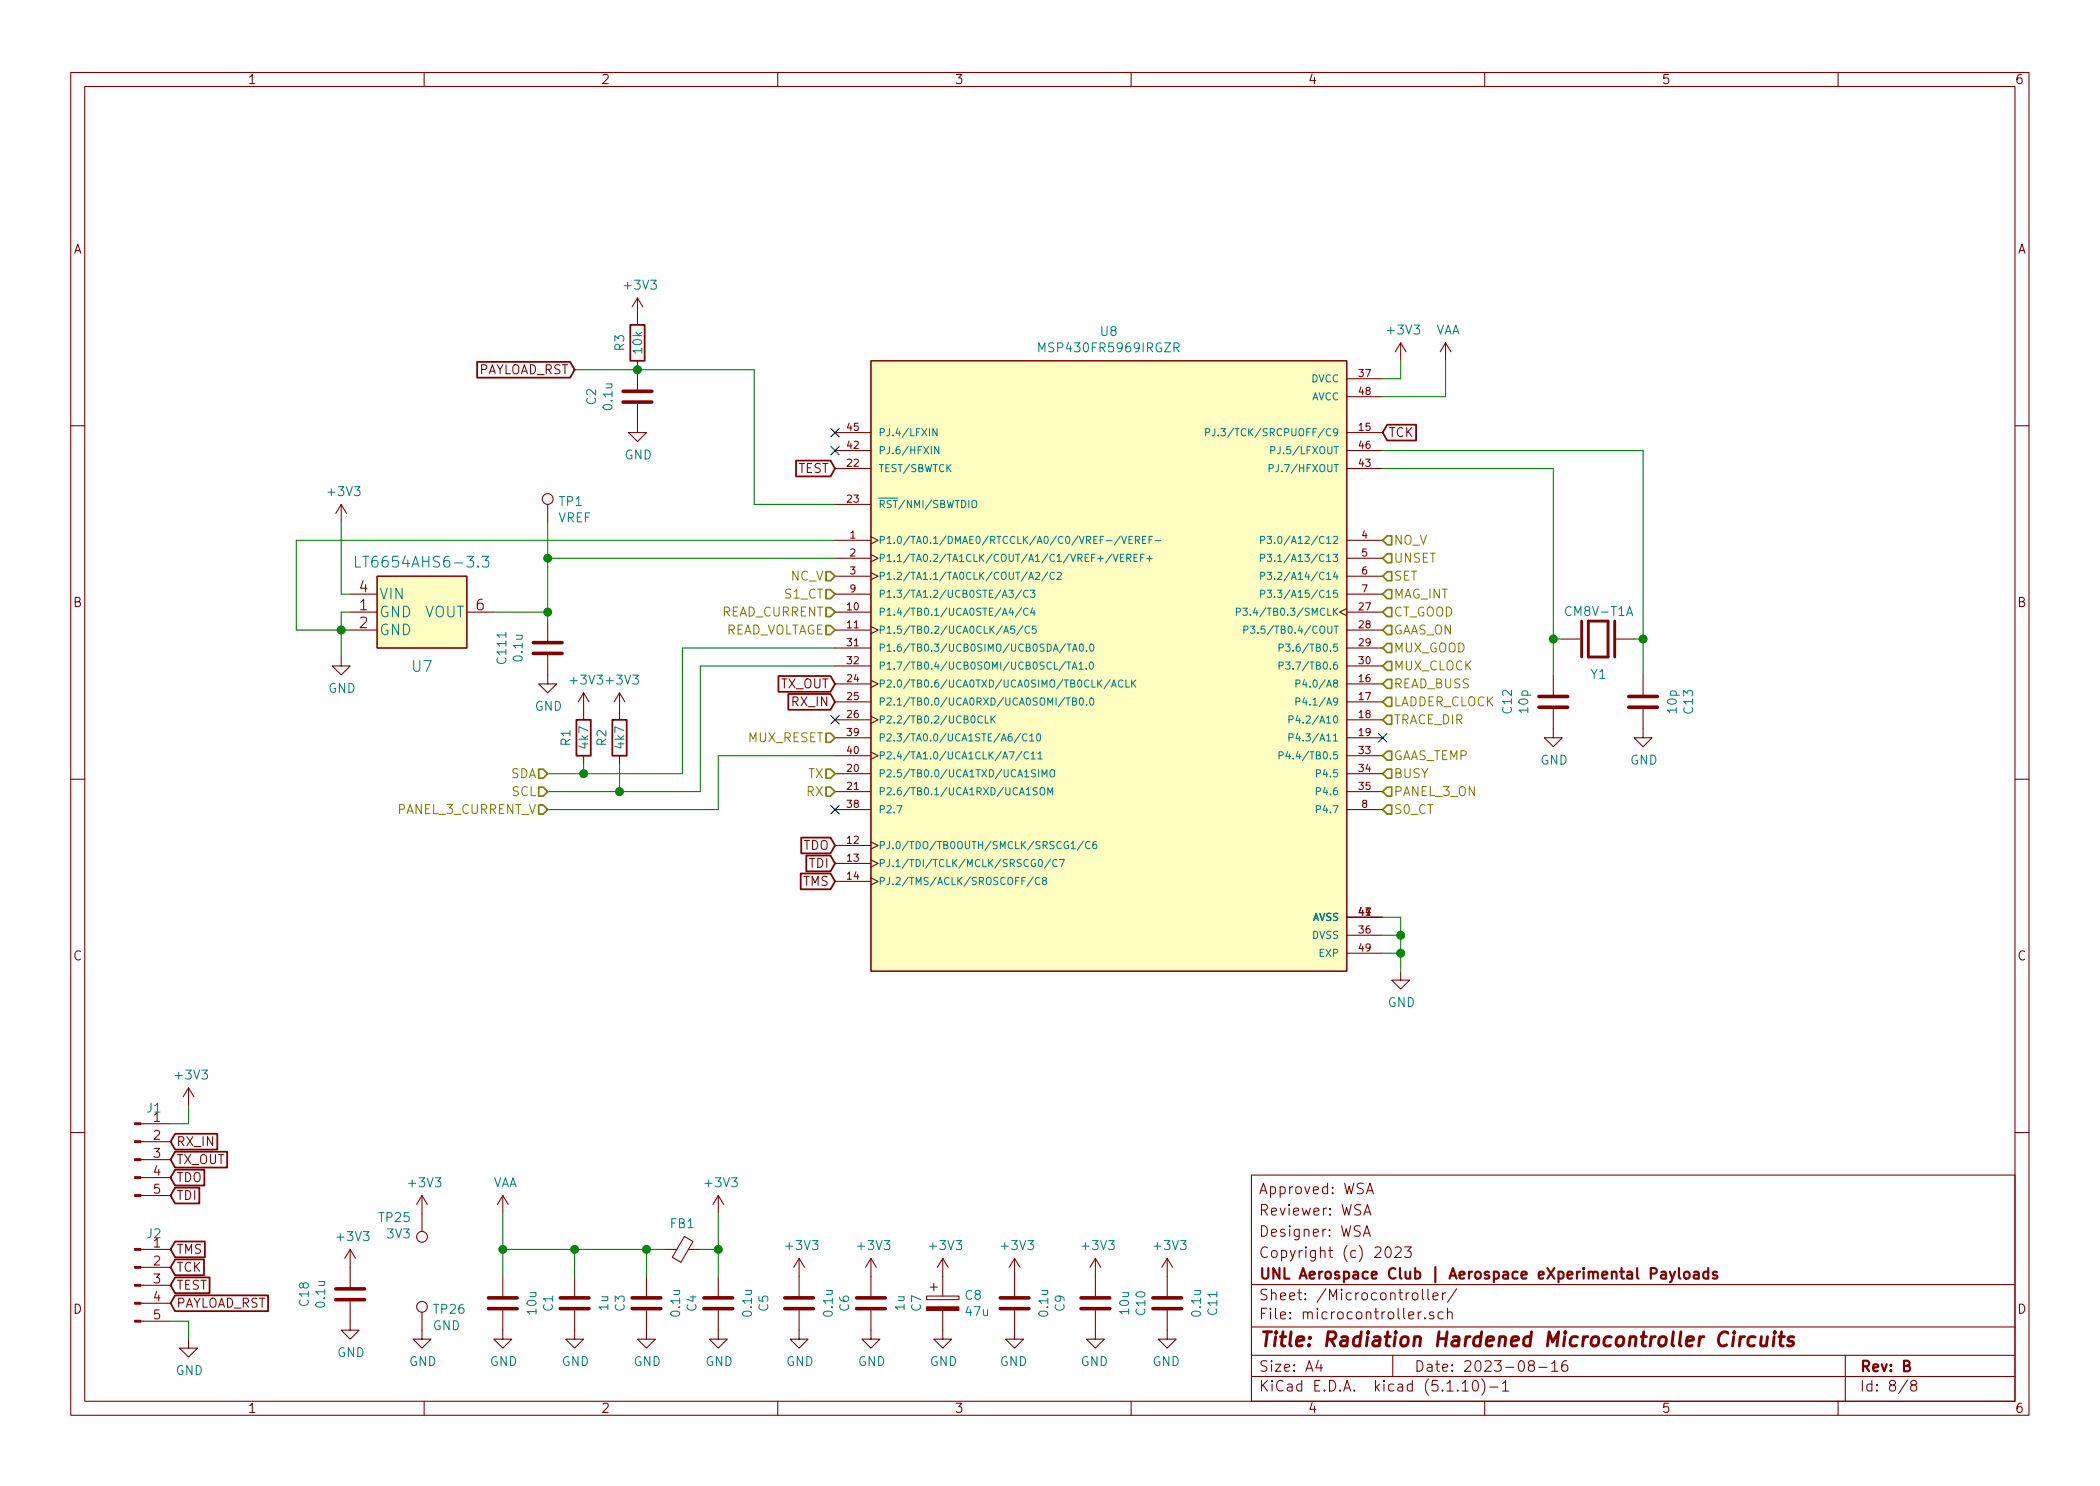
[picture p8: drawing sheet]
EESchema Schematic File Version 4
EELAYER 30 0
EELAYER END
$Descr A4 11693 8268
encoding utf-8
Sheet 8 8
Title "Radiation Hardened Microcontroller Circuits"
Date "2023-08-16"
Rev "B"
Comp "UNL Aerospace Club | Aerospace eXperimental Payloads"
Comment1 "Copyright (c) 2023"
Comment2 "Designer: WSA"
Comment3 "Reviewer: WSA"
Comment4 "Approved: WSA"
$EndDescr
$Comp
L MSP430FR5969IRGZR:MSP430FR5969IRGZR U?
U 1 1
P 6200 3700
AR Path="/63D67C0B" Ref="U?"  Part="1" 
AR Path="/63D1F518/63D67C0B" Ref="U?"  Part="1" 
AR Path="/63D21EEE/63D67C0B" Ref="U34"  Part="1" 
AR Path="/64AE160A/63D67C0B" Ref="U8"  Part="1" 
F 0 "U8" H 6175 5565 50  0000 C CNN
F 1 "MSP430FR5969IRGZR" H 6175 5474 50  0000 C CNN
F 2 "Package_QFP:LQFP-48_7x7mm_P0.5mm" H 6600 3700 50  0001 L BNN
F 3 "" H 6600 3700 50  0001 L BNN
	1    6200 3700
	1    0    0    -1  
$EndComp
$Comp
L power:+3V3 #PWR?
U 1 1
P 7800 2000
AR Path="/63D67C11" Ref="#PWR?"  Part="1" 
AR Path="/63D1F518/63D67C11" Ref="#PWR?"  Part="1" 
AR Path="/63D21EEE/63D67C11" Ref="#PWR0260"  Part="1" 
AR Path="/64AE160A/63D67C11" Ref="#PWR027"  Part="1" 
F 0 "#PWR027" H 7800 1850 50  0001 C CNN
F 1 "+3V3" H 7815 2173 50  0000 C CNN
F 2 "" H 7800 2000 50  0001 C CNN
F 3 "" H 7800 2000 50  0001 C CNN
	1    7800 2000
	1    0    0    -1  
$EndComp
$Comp
L power:GND #PWR?
U 1 1
P 7800 5400
AR Path="/63D67C17" Ref="#PWR?"  Part="1" 
AR Path="/63D1F518/63D67C17" Ref="#PWR?"  Part="1" 
AR Path="/63D21EEE/63D67C17" Ref="#PWR0261"  Part="1" 
AR Path="/64AE160A/63D67C17" Ref="#PWR028"  Part="1" 
F 0 "#PWR028" H 7800 5150 50  0001 C CNN
F 1 "GND" H 7805 5227 50  0000 C CNN
F 2 "" H 7800 5400 50  0001 C CNN
F 3 "" H 7800 5400 50  0001 C CNN
	1    7800 5400
	1    0    0    -1  
$EndComp
$Comp
L Device:R R?
U 1 1
P 3550 1900
AR Path="/6313FC31/63D67C23" Ref="R?"  Part="1" 
AR Path="/63D67C23" Ref="R?"  Part="1" 
AR Path="/635FE71D/63D67C23" Ref="R?"  Part="1" 
AR Path="/63D1F518/63D67C23" Ref="R?"  Part="1" 
AR Path="/63D21EEE/63D67C23" Ref="R57"  Part="1" 
AR Path="/64AE160A/63D67C23" Ref="R3"  Part="1" 
F 0 "R3" V 3450 1900 50  0000 C CNN
F 1 "10k" V 3550 1900 50  0000 C CNN
F 2 "Resistor_SMD:R_0603_1608Metric" V 3480 1900 50  0001 C CNN
F 3 "~" H 3550 1900 50  0001 C CNN
	1    3550 1900
	1    0    0    1   
$EndComp
Wire Wire Line
	7700 5100 7800 5100
Wire Wire Line
	7800 5100 7800 5200
Wire Wire Line
	7700 5200 7800 5200
Connection ~ 7800 5200
Wire Wire Line
	7800 5200 7800 5300
Wire Wire Line
	7700 5300 7800 5300
Connection ~ 7800 5300
Wire Wire Line
	7800 5300 7800 5400
$Comp
L Device:Ferrite_Bead_Small FB?
U 1 1
P 3800 6950
AR Path="/63D1F518/63D67C31" Ref="FB?"  Part="1" 
AR Path="/63D21EEE/63D67C31" Ref="FB2"  Part="1" 
AR Path="/64AE160A/63D67C31" Ref="FB1"  Part="1" 
F 0 "FB1" V 3655 6950 50  0000 C CNN
F 1 "Ferrite_Bead_Small" V 3654 6950 50  0001 C CNN
F 2 "Inductor_SMD:L_0603_1608Metric" V 3730 6950 50  0001 C CNN
F 3 "~" H 3800 6950 50  0001 C CNN
	1    3800 6950
	0    1    1    0   
$EndComp
$Comp
L power:+3V3 #PWR?
U 1 1
P 4000 6750
AR Path="/63D67C37" Ref="#PWR?"  Part="1" 
AR Path="/63D1F518/63D67C37" Ref="#PWR?"  Part="1" 
AR Path="/63D21EEE/63D67C37" Ref="#PWR0262"  Part="1" 
AR Path="/64AE160A/63D67C37" Ref="#PWR013"  Part="1" 
F 0 "#PWR013" H 4000 6600 50  0001 C CNN
F 1 "+3V3" H 4015 6923 50  0000 C CNN
F 2 "" H 4000 6750 50  0001 C CNN
F 3 "" H 4000 6750 50  0001 C CNN
	1    4000 6750
	1    0    0    -1  
$EndComp
$Comp
L Device:C C?
U 1 1
P 4450 7250
AR Path="/6313FC31/63D67C3E" Ref="C?"  Part="1" 
AR Path="/63D67C3E" Ref="C?"  Part="1" 
AR Path="/635FE71D/63D67C3E" Ref="C?"  Part="1" 
AR Path="/63D1F518/63D67C3E" Ref="C?"  Part="1" 
AR Path="/63D21EEE/63D67C3E" Ref="C56"  Part="1" 
AR Path="/64AE160A/63D67C3E" Ref="C6"  Part="1" 
F 0 "C6" V 4702 7250 50  0000 C CNN
F 1 "0.1u" V 4611 7250 50  0000 C CNN
F 2 "Capacitor_SMD:C_0603_1608Metric" H 4488 7100 50  0001 C CNN
F 3 "~" H 4450 7250 50  0001 C CNN
	1    4450 7250
	1    0    0    -1  
$EndComp
$Comp
L Device:C C?
U 1 1
P 4850 7250
AR Path="/6313FC31/63D67C44" Ref="C?"  Part="1" 
AR Path="/63D67C44" Ref="C?"  Part="1" 
AR Path="/635FE71D/63D67C44" Ref="C?"  Part="1" 
AR Path="/63D1F518/63D67C44" Ref="C?"  Part="1" 
AR Path="/63D21EEE/63D67C44" Ref="C57"  Part="1" 
AR Path="/64AE160A/63D67C44" Ref="C7"  Part="1" 
F 0 "C7" V 5102 7250 50  0000 C CNN
F 1 "1u" V 5011 7250 50  0000 C CNN
F 2 "Capacitor_SMD:C_0603_1608Metric" H 4888 7100 50  0001 C CNN
F 3 "~" H 4850 7250 50  0001 C CNN
	1    4850 7250
	1    0    0    -1  
$EndComp
$Comp
L power:GND #PWR?
U 1 1
P 4850 7400
AR Path="/6313FC31/63D67C4A" Ref="#PWR?"  Part="1" 
AR Path="/63D67C4A" Ref="#PWR?"  Part="1" 
AR Path="/635FE71D/63D67C4A" Ref="#PWR?"  Part="1" 
AR Path="/63D1F518/63D67C4A" Ref="#PWR?"  Part="1" 
AR Path="/63D21EEE/63D67C4A" Ref="#PWR0263"  Part="1" 
AR Path="/64AE160A/63D67C4A" Ref="#PWR018"  Part="1" 
F 0 "#PWR018" H 4850 7150 50  0001 C CNN
F 1 "GND" H 4855 7227 50  0000 C CNN
F 2 "" H 4850 7400 50  0001 C CNN
F 3 "" H 4850 7400 50  0001 C CNN
	1    4850 7400
	1    0    0    -1  
$EndComp
$Comp
L power:GND #PWR?
U 1 1
P 4450 7400
AR Path="/6313FC31/63D67C50" Ref="#PWR?"  Part="1" 
AR Path="/63D67C50" Ref="#PWR?"  Part="1" 
AR Path="/635FE71D/63D67C50" Ref="#PWR?"  Part="1" 
AR Path="/63D1F518/63D67C50" Ref="#PWR?"  Part="1" 
AR Path="/63D21EEE/63D67C50" Ref="#PWR0264"  Part="1" 
AR Path="/64AE160A/63D67C50" Ref="#PWR016"  Part="1" 
F 0 "#PWR016" H 4450 7150 50  0001 C CNN
F 1 "GND" H 4455 7227 50  0000 C CNN
F 2 "" H 4450 7400 50  0001 C CNN
F 3 "" H 4450 7400 50  0001 C CNN
	1    4450 7400
	1    0    0    -1  
$EndComp
$Comp
L Device:C C?
U 1 1
P 3600 7250
AR Path="/6313FC31/63D67C56" Ref="C?"  Part="1" 
AR Path="/63D67C56" Ref="C?"  Part="1" 
AR Path="/635FE71D/63D67C56" Ref="C?"  Part="1" 
AR Path="/63D1F518/63D67C56" Ref="C?"  Part="1" 
AR Path="/63D21EEE/63D67C56" Ref="C60"  Part="1" 
AR Path="/64AE160A/63D67C56" Ref="C4"  Part="1" 
F 0 "C4" V 3852 7250 50  0000 C CNN
F 1 "0.1u" V 3761 7250 50  0000 C CNN
F 2 "Capacitor_SMD:C_0603_1608Metric" H 3638 7100 50  0001 C CNN
F 3 "~" H 3600 7250 50  0001 C CNN
	1    3600 7250
	1    0    0    -1  
$EndComp
$Comp
L power:GND #PWR?
U 1 1
P 3600 7400
AR Path="/6313FC31/63D67C5C" Ref="#PWR?"  Part="1" 
AR Path="/63D67C5C" Ref="#PWR?"  Part="1" 
AR Path="/635FE71D/63D67C5C" Ref="#PWR?"  Part="1" 
AR Path="/63D1F518/63D67C5C" Ref="#PWR?"  Part="1" 
AR Path="/63D21EEE/63D67C5C" Ref="#PWR0265"  Part="1" 
AR Path="/64AE160A/63D67C5C" Ref="#PWR012"  Part="1" 
F 0 "#PWR012" H 3600 7150 50  0001 C CNN
F 1 "GND" H 3605 7227 50  0000 C CNN
F 2 "" H 3600 7400 50  0001 C CNN
F 3 "" H 3600 7400 50  0001 C CNN
	1    3600 7400
	1    0    0    -1  
$EndComp
$Comp
L Device:C C?
U 1 1
P 4000 7250
AR Path="/6313FC31/63D67C62" Ref="C?"  Part="1" 
AR Path="/63D67C62" Ref="C?"  Part="1" 
AR Path="/635FE71D/63D67C62" Ref="C?"  Part="1" 
AR Path="/63D1F518/63D67C62" Ref="C?"  Part="1" 
AR Path="/63D21EEE/63D67C62" Ref="C61"  Part="1" 
AR Path="/64AE160A/63D67C62" Ref="C5"  Part="1" 
F 0 "C5" V 4252 7250 50  0000 C CNN
F 1 "0.1u" V 4161 7250 50  0000 C CNN
F 2 "Capacitor_SMD:C_0603_1608Metric" H 4038 7100 50  0001 C CNN
F 3 "~" H 4000 7250 50  0001 C CNN
	1    4000 7250
	1    0    0    -1  
$EndComp
$Comp
L power:GND #PWR?
U 1 1
P 4000 7400
AR Path="/6313FC31/63D67C68" Ref="#PWR?"  Part="1" 
AR Path="/63D67C68" Ref="#PWR?"  Part="1" 
AR Path="/635FE71D/63D67C68" Ref="#PWR?"  Part="1" 
AR Path="/63D1F518/63D67C68" Ref="#PWR?"  Part="1" 
AR Path="/63D21EEE/63D67C68" Ref="#PWR0266"  Part="1" 
AR Path="/64AE160A/63D67C68" Ref="#PWR014"  Part="1" 
F 0 "#PWR014" H 4000 7150 50  0001 C CNN
F 1 "GND" H 4005 7227 50  0000 C CNN
F 2 "" H 4000 7400 50  0001 C CNN
F 3 "" H 4000 7400 50  0001 C CNN
	1    4000 7400
	1    0    0    -1  
$EndComp
Wire Wire Line
	3600 7100 3600 6950
Wire Wire Line
	3900 6950 4000 6950
Wire Wire Line
	4000 6950 4000 7100
Wire Wire Line
	3600 6950 3700 6950
Wire Wire Line
	4000 6750 4000 6950
Connection ~ 4000 6950
$Comp
L Device:C C?
U 1 1
P 9150 3900
AR Path="/6313FC31/63D67C82" Ref="C?"  Part="1" 
AR Path="/63D67C82" Ref="C?"  Part="1" 
AR Path="/635FE71D/63D67C82" Ref="C?"  Part="1" 
AR Path="/63D1F518/63D67C82" Ref="C?"  Part="1" 
AR Path="/63D21EEE/63D67C82" Ref="C58"  Part="1" 
AR Path="/64AE160A/63D67C82" Ref="C13"  Part="1" 
F 0 "C13" V 9402 3900 50  0000 C CNN
F 1 "10p" V 9311 3900 50  0000 C CNN
F 2 "Capacitor_SMD:C_0603_1608Metric" H 9188 3750 50  0001 C CNN
F 3 "~" H 9150 3900 50  0001 C CNN
	1    9150 3900
	1    0    0    1   
$EndComp
$Comp
L power:GND #PWR?
U 1 1
P 9150 4050
AR Path="/6313FC31/63D67C88" Ref="#PWR?"  Part="1" 
AR Path="/63D67C88" Ref="#PWR?"  Part="1" 
AR Path="/635FE71D/63D67C88" Ref="#PWR?"  Part="1" 
AR Path="/63D1F518/63D67C88" Ref="#PWR?"  Part="1" 
AR Path="/63D21EEE/63D67C88" Ref="#PWR0267"  Part="1" 
AR Path="/64AE160A/63D67C88" Ref="#PWR031"  Part="1" 
F 0 "#PWR031" H 9150 3800 50  0001 C CNN
F 1 "GND" H 9155 3877 50  0000 C CNN
F 2 "" H 9150 4050 50  0001 C CNN
F 3 "" H 9150 4050 50  0001 C CNN
	1    9150 4050
	1    0    0    -1  
$EndComp
$Comp
L power:GND #PWR?
U 1 1
P 8650 4050
AR Path="/6313FC31/63D67C8E" Ref="#PWR?"  Part="1" 
AR Path="/63D67C8E" Ref="#PWR?"  Part="1" 
AR Path="/635FE71D/63D67C8E" Ref="#PWR?"  Part="1" 
AR Path="/63D1F518/63D67C8E" Ref="#PWR?"  Part="1" 
AR Path="/63D21EEE/63D67C8E" Ref="#PWR0268"  Part="1" 
AR Path="/64AE160A/63D67C8E" Ref="#PWR030"  Part="1" 
F 0 "#PWR030" H 8650 3800 50  0001 C CNN
F 1 "GND" H 8655 3877 50  0000 C CNN
F 2 "" H 8650 4050 50  0001 C CNN
F 3 "" H 8650 4050 50  0001 C CNN
	1    8650 4050
	1    0    0    -1  
$EndComp
$Comp
L power:+3V3 #PWR?
U 1 1
P 3550 1750
AR Path="/63D67CA2" Ref="#PWR?"  Part="1" 
AR Path="/63D1F518/63D67CA2" Ref="#PWR?"  Part="1" 
AR Path="/63D21EEE/63D67CA2" Ref="#PWR0269"  Part="1" 
AR Path="/64AE160A/63D67CA2" Ref="#PWR09"  Part="1" 
F 0 "#PWR09" H 3550 1600 50  0001 C CNN
F 1 "+3V3" H 3565 1923 50  0000 C CNN
F 2 "" H 3550 1750 50  0001 C CNN
F 3 "" H 3550 1750 50  0001 C CNN
	1    3550 1750
	1    0    0    -1  
$EndComp
$Comp
L Device:C C?
U 1 1
P 3550 2200
AR Path="/6313FC31/63D67CA8" Ref="C?"  Part="1" 
AR Path="/63D67CA8" Ref="C?"  Part="1" 
AR Path="/635FE71D/63D67CA8" Ref="C?"  Part="1" 
AR Path="/63D1F518/63D67CA8" Ref="C?"  Part="1" 
AR Path="/63D21EEE/63D67CA8" Ref="C50"  Part="1" 
AR Path="/64AE160A/63D67CA8" Ref="C2"  Part="1" 
F 0 "C2" V 3802 2200 50  0000 C CNN
F 1 "0.1u" V 3711 2200 50  0000 C CNN
F 2 "Capacitor_SMD:C_0603_1608Metric" H 3588 2050 50  0001 C CNN
F 3 "~" H 3550 2200 50  0001 C CNN
	1    3550 2200
	-1   0    0    1   
$EndComp
$Comp
L power:GND #PWR?
U 1 1
P 3550 2350
AR Path="/6313FC31/63D67CAE" Ref="#PWR?"  Part="1" 
AR Path="/63D67CAE" Ref="#PWR?"  Part="1" 
AR Path="/635FE71D/63D67CAE" Ref="#PWR?"  Part="1" 
AR Path="/63D1F518/63D67CAE" Ref="#PWR?"  Part="1" 
AR Path="/63D21EEE/63D67CAE" Ref="#PWR0270"  Part="1" 
AR Path="/64AE160A/63D67CAE" Ref="#PWR010"  Part="1" 
F 0 "#PWR010" H 3550 2100 50  0001 C CNN
F 1 "GND" H 3555 2177 50  0000 C CNN
F 2 "" H 3550 2350 50  0001 C CNN
F 3 "" H 3550 2350 50  0001 C CNN
	1    3550 2350
	1    0    0    -1  
$EndComp
Text GLabel 3200 2050 0    50   Input ~ 0
PAYLOAD_RST
Text GLabel 7700 2400 2    50   Input ~ 0
TCK
Text GLabel 4650 4900 0    50   Input ~ 0
TMS
Text GLabel 4650 4800 0    50   Input ~ 0
TDI
Text GLabel 4650 4700 0    50   Input ~ 0
TDO
Text GLabel 4650 2600 0    50   Input ~ 0
TEST
$Comp
L CM8V-T1A-32.768KHZ-7PF-20PPM-TA-QC:CM8V-T1A-32.768KHZ-7PF-20PPM-TA-QC Y1
U 1 1
P 8900 3550
F 0 "Y1" H 8850 3750 50  0000 L CNN
F 1 "CM8V-T1A" H 8700 3400 50  0000 L CNN
F 2 "Crystal:Crystal_SMD_MicroCrystal_CC7V-T1A-2Pin_3.2x1.5mm" H 8900 3550 50  0001 L BNN
F 3 "" H 8900 3550 50  0001 L BNN
F 4 "Manufacturer Recommendations" H 8900 3550 50  0001 L BNN "STANDARD"
F 5 "Micro Crystal" H 8900 3550 50  0001 L BNN "MANUFACTURER"
F 6 "0.6 mm" H 8900 3550 50  0001 L BNN "MAXIMUM_PACKAGE_HEIGHT"
F 7 "1.3/03.2021" H 8900 3550 50  0001 L BNN "PARTREV"
	1    8900 3550
	-1   0    0    1   
$EndComp
Wire Wire Line
	9100 3550 9150 3550
Connection ~ 9150 3550
Wire Wire Line
	9150 3550 9150 3750
Wire Wire Line
	8700 3550 8650 3550
Connection ~ 8650 3550
Text GLabel 4650 3900 0    50   Input ~ 0
RX_IN
Text GLabel 4650 3800 0    50   Input ~ 0
TX_OUT
Wire Wire Line
	3200 2050 3550 2050
Text GLabel 950  7250 2    50   Input ~ 0
PAYLOAD_RST
Text GLabel 950  6350 2    50   Input ~ 0
RX_IN
Text GLabel 950  6450 2    50   Input ~ 0
TX_OUT
$Comp
L Device:CP C8
U 1 1
P 5250 7250
F 0 "C8" H 5368 7296 50  0000 L CNN
F 1 "47u" H 5368 7205 50  0000 L CNN
F 2 "Capacitor_Tantalum_SMD:CP_EIA-7343-43_Kemet-X" H 5288 7100 50  0001 C CNN
F 3 "~" H 5250 7250 50  0001 C CNN
	1    5250 7250
	1    0    0    -1  
$EndComp
$Comp
L power:+3V3 #PWR?
U 1 1
P 5250 7100
AR Path="/637EFD57" Ref="#PWR?"  Part="1" 
AR Path="/63D1F518/637EFD57" Ref="#PWR?"  Part="1" 
AR Path="/63D21EEE/637EFD57" Ref="#PWR0250"  Part="1" 
AR Path="/64AE160A/637EFD57" Ref="#PWR019"  Part="1" 
F 0 "#PWR019" H 5250 6950 50  0001 C CNN
F 1 "+3V3" H 5265 7273 50  0000 C CNN
F 2 "" H 5250 7100 50  0001 C CNN
F 3 "" H 5250 7100 50  0001 C CNN
	1    5250 7100
	1    0    0    -1  
$EndComp
$Comp
L power:GND #PWR?
U 1 1
P 5250 7400
AR Path="/6313FC31/637F02FC" Ref="#PWR?"  Part="1" 
AR Path="/637F02FC" Ref="#PWR?"  Part="1" 
AR Path="/635FE71D/637F02FC" Ref="#PWR?"  Part="1" 
AR Path="/63D1F518/637F02FC" Ref="#PWR?"  Part="1" 
AR Path="/63D21EEE/637F02FC" Ref="#PWR0251"  Part="1" 
AR Path="/64AE160A/637F02FC" Ref="#PWR020"  Part="1" 
F 0 "#PWR020" H 5250 7150 50  0001 C CNN
F 1 "GND" H 5255 7227 50  0000 C CNN
F 2 "" H 5250 7400 50  0001 C CNN
F 3 "" H 5250 7400 50  0001 C CNN
	1    5250 7400
	1    0    0    -1  
$EndComp
$Comp
L Device:C C?
U 1 1
P 5650 7250
AR Path="/6313FC31/637F23E9" Ref="C?"  Part="1" 
AR Path="/637F23E9" Ref="C?"  Part="1" 
AR Path="/635FE71D/637F23E9" Ref="C?"  Part="1" 
AR Path="/63D1F518/637F23E9" Ref="C?"  Part="1" 
AR Path="/63D21EEE/637F23E9" Ref="C45"  Part="1" 
AR Path="/64AE160A/637F23E9" Ref="C9"  Part="1" 
F 0 "C9" V 5902 7250 50  0000 C CNN
F 1 "0.1u" V 5811 7250 50  0000 C CNN
F 2 "Capacitor_SMD:C_0603_1608Metric" H 5688 7100 50  0001 C CNN
F 3 "~" H 5650 7250 50  0001 C CNN
	1    5650 7250
	1    0    0    1   
$EndComp
$Comp
L power:GND #PWR?
U 1 1
P 5650 7400
AR Path="/6313FC31/637F23F0" Ref="#PWR?"  Part="1" 
AR Path="/637F23F0" Ref="#PWR?"  Part="1" 
AR Path="/635FE71D/637F23F0" Ref="#PWR?"  Part="1" 
AR Path="/63D1F518/637F23F0" Ref="#PWR?"  Part="1" 
AR Path="/63D21EEE/637F23F0" Ref="#PWR0252"  Part="1" 
AR Path="/64AE160A/637F23F0" Ref="#PWR022"  Part="1" 
F 0 "#PWR022" H 5650 7150 50  0001 C CNN
F 1 "GND" H 5655 7227 50  0000 C CNN
F 2 "" H 5650 7400 50  0001 C CNN
F 3 "" H 5650 7400 50  0001 C CNN
	1    5650 7400
	-1   0    0    -1  
$EndComp
$Comp
L power:+3V3 #PWR?
U 1 1
P 5650 7100
AR Path="/637F3D33" Ref="#PWR?"  Part="1" 
AR Path="/63D1F518/637F3D33" Ref="#PWR?"  Part="1" 
AR Path="/63D21EEE/637F3D33" Ref="#PWR0253"  Part="1" 
AR Path="/64AE160A/637F3D33" Ref="#PWR021"  Part="1" 
F 0 "#PWR021" H 5650 6950 50  0001 C CNN
F 1 "+3V3" H 5665 7273 50  0000 C CNN
F 2 "" H 5650 7100 50  0001 C CNN
F 3 "" H 5650 7100 50  0001 C CNN
	1    5650 7100
	1    0    0    -1  
$EndComp
$Comp
L Connector:Conn_01x05_Male J1
U 1 1
P 750 6450
F 0 "J1" H 858 6739 50  0000 C CNN
F 1 "Conn_01x05_Male" H 858 6740 50  0001 C CNN
F 2 "Connector_Molex:Molex_PicoBlade_53047-0510_1x05_P1.25mm_Vertical" H 750 6450 50  0001 C CNN
F 3 "~" H 750 6450 50  0001 C CNN
	1    750  6450
	1    0    0    -1  
$EndComp
$Comp
L Connector:Conn_01x05_Male J2
U 1 1
P 750 7150
F 0 "J2" H 858 7439 50  0000 C CNN
F 1 "Conn_01x05_Male" H 858 7440 50  0001 C CNN
F 2 "Connector_Molex:Molex_PicoBlade_53047-0510_1x05_P1.25mm_Vertical" H 750 7150 50  0001 C CNN
F 3 "~" H 750 7150 50  0001 C CNN
	1    750  7150
	1    0    0    -1  
$EndComp
$Comp
L power:+3V3 #PWR?
U 1 1
P 1050 6150
AR Path="/64AE808A" Ref="#PWR?"  Part="1" 
AR Path="/63D1F518/64AE808A" Ref="#PWR?"  Part="1" 
AR Path="/63D21EEE/64AE808A" Ref="#PWR?"  Part="1" 
AR Path="/64AE160A/64AE808A" Ref="#PWR01"  Part="1" 
F 0 "#PWR01" H 1050 6000 50  0001 C CNN
F 1 "+3V3" H 1065 6323 50  0000 C CNN
F 2 "" H 1050 6150 50  0001 C CNN
F 3 "" H 1050 6150 50  0001 C CNN
	1    1050 6150
	1    0    0    -1  
$EndComp
$Comp
L power:GND #PWR?
U 1 1
P 1050 7450
AR Path="/6313FC31/64AE8862" Ref="#PWR?"  Part="1" 
AR Path="/64AE8862" Ref="#PWR?"  Part="1" 
AR Path="/635FE71D/64AE8862" Ref="#PWR?"  Part="1" 
AR Path="/63D1F518/64AE8862" Ref="#PWR?"  Part="1" 
AR Path="/63D21EEE/64AE8862" Ref="#PWR?"  Part="1" 
AR Path="/64AE160A/64AE8862" Ref="#PWR02"  Part="1" 
F 0 "#PWR02" H 1050 7200 50  0001 C CNN
F 1 "GND" H 1055 7277 50  0000 C CNN
F 2 "" H 1050 7450 50  0001 C CNN
F 3 "" H 1050 7450 50  0001 C CNN
	1    1050 7450
	1    0    0    -1  
$EndComp
Wire Wire Line
	950  6250 1050 6250
Wire Wire Line
	1050 6250 1050 6150
Wire Wire Line
	950  7350 1050 7350
Wire Wire Line
	1050 7350 1050 7450
Text GLabel 950  7050 2    50   Input ~ 0
TCK
Text GLabel 950  6950 2    50   Input ~ 0
TMS
Text GLabel 950  6650 2    50   Input ~ 0
TDI
Text GLabel 950  6550 2    50   Input ~ 0
TDO
NoConn ~ 4650 2400
NoConn ~ 4650 2500
$Comp
L LT6654AHS6-3.3-TRMPBF:LT6654AHS6-3.3-TRMPBF U7
U 1 1
P 2350 3400
F 0 "U7" H 2350 3100 60  0000 C CNN
F 1 "LT6654AHS6-3.3" H 2350 3681 60  0000 C CNN
F 2 "Package_TO_SOT_SMD:SOT-23-6" H 2350 3640 60  0001 C CNN
F 3 "" H 1950 3400 60  0000 C CNN
	1    2350 3400
	1    0    0    -1  
$EndComp
Connection ~ 3550 2050
Wire Wire Line
	3050 3100 3050 3400
Wire Wire Line
	3050 3400 2750 3400
Wire Wire Line
	1650 3000 1650 3500
Wire Wire Line
	1650 3500 1900 3500
$Comp
L power:GND #PWR?
U 1 1
P 1900 3650
AR Path="/6313FC31/64B14BDF" Ref="#PWR?"  Part="1" 
AR Path="/64B14BDF" Ref="#PWR?"  Part="1" 
AR Path="/635FE71D/64B14BDF" Ref="#PWR?"  Part="1" 
AR Path="/63D1F518/64B14BDF" Ref="#PWR?"  Part="1" 
AR Path="/63D21EEE/64B14BDF" Ref="#PWR?"  Part="1" 
AR Path="/64AE160A/64B14BDF" Ref="#PWR04"  Part="1" 
F 0 "#PWR04" H 1900 3400 50  0001 C CNN
F 1 "GND" H 1905 3477 50  0000 C CNN
F 2 "" H 1900 3650 50  0001 C CNN
F 3 "" H 1900 3650 50  0001 C CNN
	1    1900 3650
	1    0    0    -1  
$EndComp
Wire Wire Line
	1950 3400 1900 3400
Wire Wire Line
	1900 3400 1900 3500
Connection ~ 1900 3500
Wire Wire Line
	1900 3500 1950 3500
Wire Wire Line
	1900 3650 1900 3500
Wire Wire Line
	4650 2800 4200 2800
Wire Wire Line
	4200 2800 4200 2050
Wire Wire Line
	4200 2050 3550 2050
$Comp
L power:+3V3 #PWR?
U 1 1
P 1900 2900
AR Path="/64B1A7D3" Ref="#PWR?"  Part="1" 
AR Path="/63D1F518/64B1A7D3" Ref="#PWR?"  Part="1" 
AR Path="/63D21EEE/64B1A7D3" Ref="#PWR?"  Part="1" 
AR Path="/64AE160A/64B1A7D3" Ref="#PWR03"  Part="1" 
F 0 "#PWR03" H 1900 2750 50  0001 C CNN
F 1 "+3V3" H 1915 3073 50  0000 C CNN
F 2 "" H 1900 2900 50  0001 C CNN
F 3 "" H 1900 2900 50  0001 C CNN
	1    1900 2900
	1    0    0    -1  
$EndComp
Wire Wire Line
	1950 3300 1900 3300
Wire Wire Line
	1900 3300 1900 2900
$Comp
L Device:C C?
U 1 1
P 6500 7250
AR Path="/6313FC31/64B1D6F1" Ref="C?"  Part="1" 
AR Path="/64B1D6F1" Ref="C?"  Part="1" 
AR Path="/635FE71D/64B1D6F1" Ref="C?"  Part="1" 
AR Path="/63D1F518/64B1D6F1" Ref="C?"  Part="1" 
AR Path="/63D21EEE/64B1D6F1" Ref="C?"  Part="1" 
AR Path="/64AE160A/64B1D6F1" Ref="C11"  Part="1" 
F 0 "C11" V 6752 7250 50  0000 C CNN
F 1 "0.1u" V 6661 7250 50  0000 C CNN
F 2 "Capacitor_SMD:C_0603_1608Metric" H 6538 7100 50  0001 C CNN
F 3 "~" H 6500 7250 50  0001 C CNN
	1    6500 7250
	1    0    0    1   
$EndComp
$Comp
L power:GND #PWR?
U 1 1
P 6500 7400
AR Path="/6313FC31/64B1D6F7" Ref="#PWR?"  Part="1" 
AR Path="/64B1D6F7" Ref="#PWR?"  Part="1" 
AR Path="/635FE71D/64B1D6F7" Ref="#PWR?"  Part="1" 
AR Path="/63D1F518/64B1D6F7" Ref="#PWR?"  Part="1" 
AR Path="/63D21EEE/64B1D6F7" Ref="#PWR?"  Part="1" 
AR Path="/64AE160A/64B1D6F7" Ref="#PWR026"  Part="1" 
F 0 "#PWR026" H 6500 7150 50  0001 C CNN
F 1 "GND" H 6505 7227 50  0000 C CNN
F 2 "" H 6500 7400 50  0001 C CNN
F 3 "" H 6500 7400 50  0001 C CNN
	1    6500 7400
	-1   0    0    -1  
$EndComp
$Comp
L power:+3V3 #PWR?
U 1 1
P 6500 7100
AR Path="/64B1D6FD" Ref="#PWR?"  Part="1" 
AR Path="/63D1F518/64B1D6FD" Ref="#PWR?"  Part="1" 
AR Path="/63D21EEE/64B1D6FD" Ref="#PWR?"  Part="1" 
AR Path="/64AE160A/64B1D6FD" Ref="#PWR025"  Part="1" 
F 0 "#PWR025" H 6500 6950 50  0001 C CNN
F 1 "+3V3" H 6515 7273 50  0000 C CNN
F 2 "" H 6500 7100 50  0001 C CNN
F 3 "" H 6500 7100 50  0001 C CNN
	1    6500 7100
	1    0    0    -1  
$EndComp
$Comp
L Device:C C?
U 1 1
P 6100 7250
AR Path="/6313FC31/64B32A74" Ref="C?"  Part="1" 
AR Path="/64B32A74" Ref="C?"  Part="1" 
AR Path="/635FE71D/64B32A74" Ref="C?"  Part="1" 
AR Path="/63D1F518/64B32A74" Ref="C?"  Part="1" 
AR Path="/63D21EEE/64B32A74" Ref="C?"  Part="1" 
AR Path="/64AE160A/64B32A74" Ref="C10"  Part="1" 
F 0 "C10" V 6352 7250 50  0000 C CNN
F 1 "10u" V 6261 7250 50  0000 C CNN
F 2 "Capacitor_SMD:C_0603_1608Metric" H 6138 7100 50  0001 C CNN
F 3 "~" H 6100 7250 50  0001 C CNN
	1    6100 7250
	1    0    0    1   
$EndComp
$Comp
L power:GND #PWR?
U 1 1
P 6100 7400
AR Path="/6313FC31/64B32A7A" Ref="#PWR?"  Part="1" 
AR Path="/64B32A7A" Ref="#PWR?"  Part="1" 
AR Path="/635FE71D/64B32A7A" Ref="#PWR?"  Part="1" 
AR Path="/63D1F518/64B32A7A" Ref="#PWR?"  Part="1" 
AR Path="/63D21EEE/64B32A7A" Ref="#PWR?"  Part="1" 
AR Path="/64AE160A/64B32A7A" Ref="#PWR024"  Part="1" 
F 0 "#PWR024" H 6100 7150 50  0001 C CNN
F 1 "GND" H 6105 7227 50  0000 C CNN
F 2 "" H 6100 7400 50  0001 C CNN
F 3 "" H 6100 7400 50  0001 C CNN
	1    6100 7400
	-1   0    0    -1  
$EndComp
$Comp
L power:+3V3 #PWR?
U 1 1
P 6100 7100
AR Path="/64B32A80" Ref="#PWR?"  Part="1" 
AR Path="/63D1F518/64B32A80" Ref="#PWR?"  Part="1" 
AR Path="/63D21EEE/64B32A80" Ref="#PWR?"  Part="1" 
AR Path="/64AE160A/64B32A80" Ref="#PWR023"  Part="1" 
F 0 "#PWR023" H 6100 6950 50  0001 C CNN
F 1 "+3V3" H 6115 7273 50  0000 C CNN
F 2 "" H 6100 7100 50  0001 C CNN
F 3 "" H 6100 7100 50  0001 C CNN
	1    6100 7100
	1    0    0    -1  
$EndComp
$Comp
L Connector:TestPoint TP1
U 1 1
P 3050 2900
F 0 "TP1" H 3108 3018 50  0000 L CNN
F 1 "VREF" H 3108 2927 50  0000 L CNN
F 2 "TestPoint:TestPoint_Pad_1.0x1.0mm" H 3250 2900 50  0001 C CNN
F 3 "~" H 3250 2900 50  0001 C CNN
	1    3050 2900
	1    0    0    -1  
$EndComp
Wire Wire Line
	3050 2900 3050 3100
Connection ~ 3050 3100
Text HLabel 4650 3400 0    50   Input ~ 0
READ_CURRENT
Text HLabel 4650 3500 0    50   Input ~ 0
READ_VOLTAGE
Text HLabel 7700 4500 2    50   Input ~ 0
S0_CT
Text HLabel 4650 3300 0    50   Input ~ 0
S1_CT
Text HLabel 7700 3500 2    50   Input ~ 0
GAAS_ON
Text HLabel 7700 3700 2    50   Input ~ 0
MUX_CLOCK
Text HLabel 7700 3600 2    50   Input ~ 0
MUX_GOOD
Text HLabel 7700 4200 2    50   Input ~ 0
GAAS_TEMP
Text HLabel 7700 3900 2    50   Input ~ 0
LADDER_CLOCK
Text HLabel 7700 4000 2    50   Input ~ 0
TRACE_DIR
Text HLabel 7700 3400 2    50   Input ~ 0
CT_GOOD
Text HLabel 7700 4400 2    50   Input ~ 0
PANEL_3_ON
Text HLabel 3050 4400 0    50   Input ~ 0
SCL
Text HLabel 3050 4300 0    50   Input ~ 0
SDA
Text HLabel 7700 4300 2    50   Input ~ 0
BUSY
Text HLabel 4650 4400 0    50   Input ~ 0
RX
Text HLabel 4650 4300 0    50   Input ~ 0
TX
Text HLabel 7700 3300 2    50   Input ~ 0
MAG_INT
Text HLabel 7700 3200 2    50   Input ~ 0
SET
Text HLabel 7700 3100 2    50   Input ~ 0
UNSET
Text HLabel 7700 3000 2    50   Input ~ 0
NO_V
Text HLabel 4650 3200 0    50   Input ~ 0
NC_V
Wire Wire Line
	7700 2600 8650 2600
Text HLabel 7700 3800 2    50   Input ~ 0
READ_BUSS
$Comp
L Device:R R?
U 1 1
P 3450 4100
AR Path="/6313FC31/669796B7" Ref="R?"  Part="1" 
AR Path="/669796B7" Ref="R?"  Part="1" 
AR Path="/635FE71D/669796B7" Ref="R?"  Part="1" 
AR Path="/63D1F518/669796B7" Ref="R?"  Part="1" 
AR Path="/63D21EEE/669796B7" Ref="R?"  Part="1" 
AR Path="/64AE160A/669796B7" Ref="R2"  Part="1" 
F 0 "R2" V 3350 4100 50  0000 C CNN
F 1 "4k7" V 3450 4100 50  0000 C CNN
F 2 "Resistor_SMD:R_0603_1608Metric" V 3380 4100 50  0001 C CNN
F 3 "~" H 3450 4100 50  0001 C CNN
	1    3450 4100
	1    0    0    1   
$EndComp
$Comp
L Device:R R?
U 1 1
P 3250 4100
AR Path="/6313FC31/6697B517" Ref="R?"  Part="1" 
AR Path="/6697B517" Ref="R?"  Part="1" 
AR Path="/635FE71D/6697B517" Ref="R?"  Part="1" 
AR Path="/63D1F518/6697B517" Ref="R?"  Part="1" 
AR Path="/63D21EEE/6697B517" Ref="R?"  Part="1" 
AR Path="/64AE160A/6697B517" Ref="R1"  Part="1" 
F 0 "R1" V 3150 4100 50  0000 C CNN
F 1 "4k7" V 3250 4100 50  0000 C CNN
F 2 "Resistor_SMD:R_0603_1608Metric" V 3180 4100 50  0001 C CNN
F 3 "~" H 3250 4100 50  0001 C CNN
	1    3250 4100
	1    0    0    1   
$EndComp
$Comp
L power:+3V3 #PWR?
U 1 1
P 3250 3950
AR Path="/6697B77A" Ref="#PWR?"  Part="1" 
AR Path="/63D1F518/6697B77A" Ref="#PWR?"  Part="1" 
AR Path="/63D21EEE/6697B77A" Ref="#PWR?"  Part="1" 
AR Path="/64AE160A/6697B77A" Ref="#PWR07"  Part="1" 
F 0 "#PWR07" H 3250 3800 50  0001 C CNN
F 1 "+3V3" H 3265 4123 50  0000 C CNN
F 2 "" H 3250 3950 50  0001 C CNN
F 3 "" H 3250 3950 50  0001 C CNN
	1    3250 3950
	1    0    0    -1  
$EndComp
$Comp
L power:+3V3 #PWR?
U 1 1
P 3450 3950
AR Path="/6697BC78" Ref="#PWR?"  Part="1" 
AR Path="/63D1F518/6697BC78" Ref="#PWR?"  Part="1" 
AR Path="/63D21EEE/6697BC78" Ref="#PWR?"  Part="1" 
AR Path="/64AE160A/6697BC78" Ref="#PWR08"  Part="1" 
F 0 "#PWR08" H 3450 3800 50  0001 C CNN
F 1 "+3V3" H 3465 4123 50  0000 C CNN
F 2 "" H 3450 3950 50  0001 C CNN
F 3 "" H 3450 3950 50  0001 C CNN
	1    3450 3950
	1    0    0    -1  
$EndComp
Wire Wire Line
	3050 4300 3250 4300
Wire Wire Line
	3800 4300 3800 3600
Wire Wire Line
	3800 3600 4650 3600
Wire Wire Line
	3050 4400 3450 4400
Wire Wire Line
	3900 4400 3900 3700
Wire Wire Line
	3900 3700 4650 3700
Wire Wire Line
	3250 4250 3250 4300
Connection ~ 3250 4300
Wire Wire Line
	3250 4300 3800 4300
Wire Wire Line
	3450 4250 3450 4400
Connection ~ 3450 4400
Wire Wire Line
	3450 4400 3900 4400
Wire Wire Line
	8650 2600 8650 3550
Wire Wire Line
	8650 3550 8650 3750
Wire Wire Line
	9150 2500 9150 3550
Wire Wire Line
	7700 2500 9150 2500
$Comp
L Device:C C?
U 1 1
P 8650 3900
AR Path="/6313FC31/63D67C7C" Ref="C?"  Part="1" 
AR Path="/63D67C7C" Ref="C?"  Part="1" 
AR Path="/635FE71D/63D67C7C" Ref="C?"  Part="1" 
AR Path="/63D1F518/63D67C7C" Ref="C?"  Part="1" 
AR Path="/63D21EEE/63D67C7C" Ref="C59"  Part="1" 
AR Path="/64AE160A/63D67C7C" Ref="C12"  Part="1" 
F 0 "C12" V 8902 3900 50  0000 C CNN
F 1 "10p" V 8811 3900 50  0000 C CNN
F 2 "Capacitor_SMD:C_0603_1608Metric" H 8688 3750 50  0001 C CNN
F 3 "~" H 8650 3900 50  0001 C CNN
	1    8650 3900
	-1   0    0    -1  
$EndComp
$Comp
L power:+3V3 #PWR?
U 1 1
P 4850 7100
AR Path="/6699D7EA" Ref="#PWR?"  Part="1" 
AR Path="/63D1F518/6699D7EA" Ref="#PWR?"  Part="1" 
AR Path="/63D21EEE/6699D7EA" Ref="#PWR?"  Part="1" 
AR Path="/64AE160A/6699D7EA" Ref="#PWR017"  Part="1" 
F 0 "#PWR017" H 4850 6950 50  0001 C CNN
F 1 "+3V3" H 4865 7273 50  0000 C CNN
F 2 "" H 4850 7100 50  0001 C CNN
F 3 "" H 4850 7100 50  0001 C CNN
	1    4850 7100
	1    0    0    -1  
$EndComp
$Comp
L power:+3V3 #PWR?
U 1 1
P 4450 7100
AR Path="/6699D9AD" Ref="#PWR?"  Part="1" 
AR Path="/63D1F518/6699D9AD" Ref="#PWR?"  Part="1" 
AR Path="/63D21EEE/6699D9AD" Ref="#PWR?"  Part="1" 
AR Path="/64AE160A/6699D9AD" Ref="#PWR015"  Part="1" 
F 0 "#PWR015" H 4450 6950 50  0001 C CNN
F 1 "+3V3" H 4465 7273 50  0000 C CNN
F 2 "" H 4450 7100 50  0001 C CNN
F 3 "" H 4450 7100 50  0001 C CNN
	1    4450 7100
	1    0    0    -1  
$EndComp
Wire Wire Line
	7800 2000 7800 2100
Wire Wire Line
	7800 2100 7700 2100
$Comp
L power:VAA #PWR029
U 1 1
P 8050 2000
F 0 "#PWR029" H 8050 1850 50  0001 C CNN
F 1 "VAA" H 8065 2173 50  0000 C CNN
F 2 "" H 8050 2000 50  0001 C CNN
F 3 "" H 8050 2000 50  0001 C CNN
	1    8050 2000
	1    0    0    -1  
$EndComp
Wire Wire Line
	8050 2200 8050 2000
$Comp
L power:VAA #PWR05
U 1 1
P 2800 6750
F 0 "#PWR05" H 2800 6600 50  0001 C CNN
F 1 "VAA" H 2815 6923 50  0000 C CNN
F 2 "" H 2800 6750 50  0001 C CNN
F 3 "" H 2800 6750 50  0001 C CNN
	1    2800 6750
	1    0    0    -1  
$EndComp
$Comp
L Device:C C?
U 1 1
P 3200 7250
AR Path="/6313FC31/669C3057" Ref="C?"  Part="1" 
AR Path="/669C3057" Ref="C?"  Part="1" 
AR Path="/635FE71D/669C3057" Ref="C?"  Part="1" 
AR Path="/63D1F518/669C3057" Ref="C?"  Part="1" 
AR Path="/63D21EEE/669C3057" Ref="C?"  Part="1" 
AR Path="/64AE160A/669C3057" Ref="C3"  Part="1" 
F 0 "C3" V 3452 7250 50  0000 C CNN
F 1 "1u" V 3361 7250 50  0000 C CNN
F 2 "Capacitor_SMD:C_0603_1608Metric" H 3238 7100 50  0001 C CNN
F 3 "~" H 3200 7250 50  0001 C CNN
	1    3200 7250
	1    0    0    -1  
$EndComp
$Comp
L power:GND #PWR?
U 1 1
P 3200 7400
AR Path="/6313FC31/669C305D" Ref="#PWR?"  Part="1" 
AR Path="/669C305D" Ref="#PWR?"  Part="1" 
AR Path="/635FE71D/669C305D" Ref="#PWR?"  Part="1" 
AR Path="/63D1F518/669C305D" Ref="#PWR?"  Part="1" 
AR Path="/63D21EEE/669C305D" Ref="#PWR?"  Part="1" 
AR Path="/64AE160A/669C305D" Ref="#PWR011"  Part="1" 
F 0 "#PWR011" H 3200 7150 50  0001 C CNN
F 1 "GND" H 3205 7227 50  0000 C CNN
F 2 "" H 3200 7400 50  0001 C CNN
F 3 "" H 3200 7400 50  0001 C CNN
	1    3200 7400
	1    0    0    -1  
$EndComp
$Comp
L Device:C C?
U 1 1
P 2800 7250
AR Path="/6313FC31/669C41F8" Ref="C?"  Part="1" 
AR Path="/669C41F8" Ref="C?"  Part="1" 
AR Path="/635FE71D/669C41F8" Ref="C?"  Part="1" 
AR Path="/63D1F518/669C41F8" Ref="C?"  Part="1" 
AR Path="/63D21EEE/669C41F8" Ref="C?"  Part="1" 
AR Path="/64AE160A/669C41F8" Ref="C1"  Part="1" 
F 0 "C1" V 3052 7250 50  0000 C CNN
F 1 "10u" V 2961 7250 50  0000 C CNN
F 2 "Capacitor_SMD:C_0603_1608Metric" H 2838 7100 50  0001 C CNN
F 3 "~" H 2800 7250 50  0001 C CNN
	1    2800 7250
	1    0    0    -1  
$EndComp
$Comp
L power:GND #PWR?
U 1 1
P 2800 7400
AR Path="/6313FC31/669C41FE" Ref="#PWR?"  Part="1" 
AR Path="/669C41FE" Ref="#PWR?"  Part="1" 
AR Path="/635FE71D/669C41FE" Ref="#PWR?"  Part="1" 
AR Path="/63D1F518/669C41FE" Ref="#PWR?"  Part="1" 
AR Path="/63D21EEE/669C41FE" Ref="#PWR?"  Part="1" 
AR Path="/64AE160A/669C41FE" Ref="#PWR06"  Part="1" 
F 0 "#PWR06" H 2800 7150 50  0001 C CNN
F 1 "GND" H 2805 7227 50  0000 C CNN
F 2 "" H 2800 7400 50  0001 C CNN
F 3 "" H 2800 7400 50  0001 C CNN
	1    2800 7400
	1    0    0    -1  
$EndComp
Wire Wire Line
	2800 6750 2800 6950
Wire Wire Line
	3600 6950 3200 6950
Connection ~ 3600 6950
Connection ~ 2800 6950
Wire Wire Line
	2800 6950 2800 7100
Wire Wire Line
	3200 7100 3200 6950
Connection ~ 3200 6950
Wire Wire Line
	3200 6950 2800 6950
$Comp
L Connector:TestPoint TP?
U 1 1
P 2350 7400
AR Path="/64D8220D/66A44564" Ref="TP?"  Part="1" 
AR Path="/64AE160A/66A44564" Ref="TP26"  Part="1" 
F 0 "TP26" H 2292 7518 50  0000 R CNN
F 1 "GND" H 2292 7427 50  0000 R CNN
F 2 "TestPoint:TestPoint_Pad_1.0x1.0mm" H 2550 7400 50  0001 C CNN
F 3 "~" H 2550 7400 50  0001 C CNN
	1    2350 7400
	-1   0    0    -1  
$EndComp
$Comp
L Connector:TestPoint TP?
U 1 1
P 2350 6750
AR Path="/64D8220D/66A4560B" Ref="TP?"  Part="1" 
AR Path="/64AE160A/66A4560B" Ref="TP25"  Part="1" 
F 0 "TP25" H 2292 6776 50  0000 R CNN
F 1 "3V3" H 2292 6867 50  0000 R CNN
F 2 "TestPoint:TestPoint_Pad_1.0x1.0mm" H 2550 6750 50  0001 C CNN
F 3 "~" H 2550 6750 50  0001 C CNN
	1    2350 6750
	1    0    0    1   
$EndComp
$Comp
L power:GND #PWR?
U 1 1
P 2350 7400
AR Path="/6313FC31/66A46526" Ref="#PWR?"  Part="1" 
AR Path="/66A46526" Ref="#PWR?"  Part="1" 
AR Path="/635FE71D/66A46526" Ref="#PWR?"  Part="1" 
AR Path="/63D1F518/66A46526" Ref="#PWR?"  Part="1" 
AR Path="/63D21EEE/66A46526" Ref="#PWR?"  Part="1" 
AR Path="/64AE160A/66A46526" Ref="#PWR0369"  Part="1" 
F 0 "#PWR0369" H 2350 7150 50  0001 C CNN
F 1 "GND" H 2355 7227 50  0000 C CNN
F 2 "" H 2350 7400 50  0001 C CNN
F 3 "" H 2350 7400 50  0001 C CNN
	1    2350 7400
	1    0    0    -1  
$EndComp
$Comp
L power:+3V3 #PWR?
U 1 1
P 2350 6750
AR Path="/66A486DF" Ref="#PWR?"  Part="1" 
AR Path="/63D1F518/66A486DF" Ref="#PWR?"  Part="1" 
AR Path="/63D21EEE/66A486DF" Ref="#PWR?"  Part="1" 
AR Path="/64AE160A/66A486DF" Ref="#PWR0370"  Part="1" 
F 0 "#PWR0370" H 2350 6600 50  0001 C CNN
F 1 "+3V3" H 2365 6923 50  0000 C CNN
F 2 "" H 2350 6750 50  0001 C CNN
F 3 "" H 2350 6750 50  0001 C CNN
	1    2350 6750
	1    0    0    -1  
$EndComp
Wire Wire Line
	7700 2200 8050 2200
$Comp
L Device:C C?
U 1 1
P 3050 3600
AR Path="/6313FC31/6715DC73" Ref="C?"  Part="1" 
AR Path="/6715DC73" Ref="C?"  Part="1" 
AR Path="/635FE71D/6715DC73" Ref="C?"  Part="1" 
AR Path="/63D1F518/6715DC73" Ref="C?"  Part="1" 
AR Path="/63D21EEE/6715DC73" Ref="C?"  Part="1" 
AR Path="/64AE160A/6715DC73" Ref="C111"  Part="1" 
F 0 "C111" V 3302 3600 50  0000 C CNN
F 1 "0.1u" V 3211 3600 50  0000 C CNN
F 2 "Capacitor_SMD:C_0603_1608Metric" H 3088 3450 50  0001 C CNN
F 3 "~" H 3050 3600 50  0001 C CNN
	1    3050 3600
	-1   0    0    1   
$EndComp
$Comp
L power:GND #PWR?
U 1 1
P 3050 3750
AR Path="/6313FC31/6715E71B" Ref="#PWR?"  Part="1" 
AR Path="/6715E71B" Ref="#PWR?"  Part="1" 
AR Path="/635FE71D/6715E71B" Ref="#PWR?"  Part="1" 
AR Path="/63D1F518/6715E71B" Ref="#PWR?"  Part="1" 
AR Path="/63D21EEE/6715E71B" Ref="#PWR?"  Part="1" 
AR Path="/64AE160A/6715E71B" Ref="#PWR0140"  Part="1" 
F 0 "#PWR0140" H 3050 3500 50  0001 C CNN
F 1 "GND" H 3055 3577 50  0000 C CNN
F 2 "" H 3050 3750 50  0001 C CNN
F 3 "" H 3050 3750 50  0001 C CNN
	1    3050 3750
	1    0    0    -1  
$EndComp
Wire Wire Line
	3050 3450 3050 3400
Connection ~ 3050 3400
Wire Wire Line
	3050 3100 4650 3100
Wire Wire Line
	1650 3000 4650 3000
$Comp
L Device:C C?
U 1 1
P 1950 7200
AR Path="/6313FC31/6513B657" Ref="C?"  Part="1" 
AR Path="/6513B657" Ref="C?"  Part="1" 
AR Path="/635FE71D/6513B657" Ref="C?"  Part="1" 
AR Path="/63D1F518/6513B657" Ref="C?"  Part="1" 
AR Path="/63D21EEE/6513B657" Ref="C?"  Part="1" 
AR Path="/64AE160A/6513B657" Ref="C18"  Part="1" 
F 0 "C18" V 2202 7200 50  0000 C CNN
F 1 "0.1u" V 2111 7200 50  0000 C CNN
F 2 "Capacitor_SMD:C_0603_1608Metric" H 1988 7050 50  0001 C CNN
F 3 "~" H 1950 7200 50  0001 C CNN
	1    1950 7200
	-1   0    0    1   
$EndComp
$Comp
L power:GND #PWR?
U 1 1
P 1950 7350
AR Path="/6313FC31/6513B65D" Ref="#PWR?"  Part="1" 
AR Path="/6513B65D" Ref="#PWR?"  Part="1" 
AR Path="/635FE71D/6513B65D" Ref="#PWR?"  Part="1" 
AR Path="/63D1F518/6513B65D" Ref="#PWR?"  Part="1" 
AR Path="/63D21EEE/6513B65D" Ref="#PWR?"  Part="1" 
AR Path="/64AE160A/6513B65D" Ref="#PWR0154"  Part="1" 
F 0 "#PWR0154" H 1950 7100 50  0001 C CNN
F 1 "GND" H 1955 7177 50  0000 C CNN
F 2 "" H 1950 7350 50  0001 C CNN
F 3 "" H 1950 7350 50  0001 C CNN
	1    1950 7350
	1    0    0    -1  
$EndComp
$Comp
L power:+3V3 #PWR?
U 1 1
P 1950 7050
AR Path="/6513C640" Ref="#PWR?"  Part="1" 
AR Path="/63D1F518/6513C640" Ref="#PWR?"  Part="1" 
AR Path="/63D21EEE/6513C640" Ref="#PWR?"  Part="1" 
AR Path="/64AE160A/6513C640" Ref="#PWR0158"  Part="1" 
F 0 "#PWR0158" H 1950 6900 50  0001 C CNN
F 1 "+3V3" H 1965 7223 50  0000 C CNN
F 2 "" H 1950 7050 50  0001 C CNN
F 3 "" H 1950 7050 50  0001 C CNN
	1    1950 7050
	1    0    0    -1  
$EndComp
Text GLabel 950  7150 2    50   Input ~ 0
TEST
NoConn ~ 4650 4000
Text HLabel 3050 4500 0    50   Input ~ 0
PANEL_3_CURRENT_V
Wire Wire Line
	3050 4500 4000 4500
Wire Wire Line
	4000 4500 4000 4200
Wire Wire Line
	4000 4200 4650 4200
Text HLabel 4650 4100 0    50   Input ~ 0
MUX_RESET
$EndSCHEMATC
